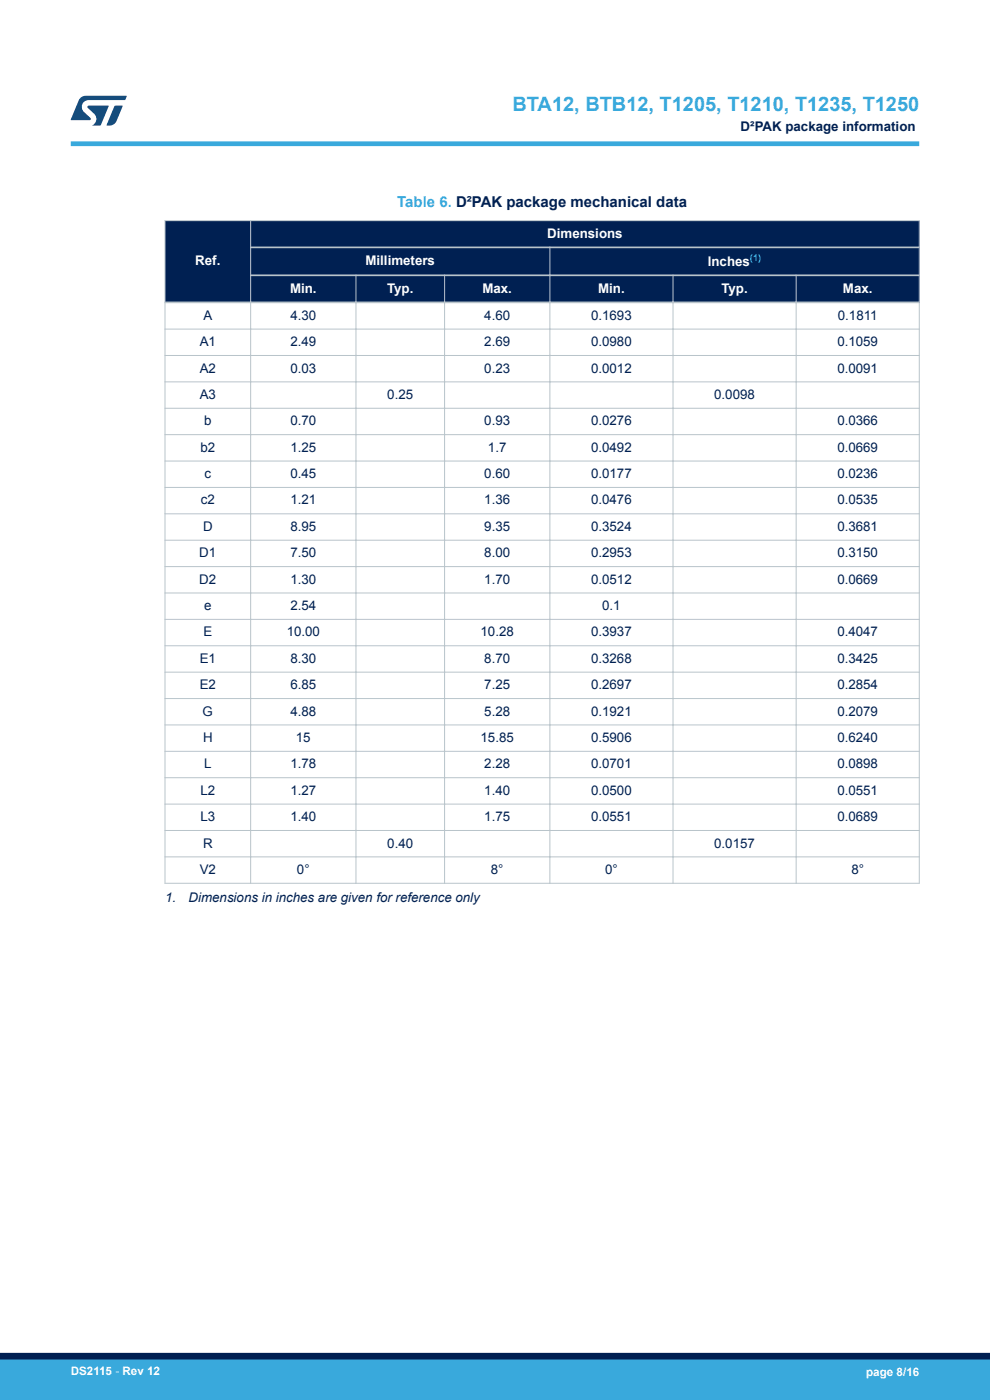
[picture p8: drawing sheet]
<svg xmlns="http://www.w3.org/2000/svg" width="210mm" height="297mm" viewBox="0 0 210 297" stroke-linecap="round" stroke-linejoin="round" font-family="sans-serif">
<g fill="#002052">
<path d="M35 46.8h160v17.3h-160z" fill-rule="evenodd"/>
<path d="M35 46.8h160v5.7h-160z" fill-rule="evenodd"/>
<path d="M35 52.5h160v5.9h-160z" fill-rule="evenodd"/>
<path d="M35 58.4h160v5.7h-160z" fill-rule="evenodd"/>
<path d="M35.1 46.9h18v17.1h-18z" fill-rule="evenodd"/>
</g>
<g fill="none" stroke="#b9c4ca" stroke-width=".21">
<path d="M34.9 46.8h160.2M35 46.7v140.8M53.2 46.7v140.8M75.5 58.2v129.3M94.3 58.2v129.3M116.6 52.3v135.2M142.8 58.2v129.3M168.9 58.2v129.3M195 46.7v140.8M34.9 69.8h160.2M34.9 75.4h160.2M34.9 81h160.2"/>
<path d="M34.9 86.6h160.2M34.9 92.2h160.2M34.9 97.8h160.2M34.9 103.4h160.2M34.9 109h160.2M34.9 114.6h160.2M34.9 120.2h160.2M34.9 125.8h160.2M34.9 131.4h160.2M34.9 137h160.2M34.9 142.6h160.2M34.9 148.2h160.2"/>
<path d="M34.9 153.8h160.2M34.9 159.4h160.2M34.9 165h160.2M34.9 170.6h160.2M34.9 176.2h160.2M34.9 181.8h160.2M34.9 187.4h160.2"/>
</g>
<path d="M53.1 52.5h142M53.1 58.4h142M195.1 64.1h-160.2" fill="none" stroke="#b9c4ca" stroke-width=".35"/>
<path d="M15 30.5h180" fill="none" stroke="#39a9dc" stroke-width="1"/>
<g fill="#005288">
<path d="M17.1 20.7l1.1-.4 8.7 .1-.4 .8h-7.6a1.45 1.45 0 0 0-1.4 .9 1.45 1.45 0 0 0 .2 1.6l1.5 1.3v.4l-4.2 .1 1.7-4.2z"/>
<path d="M24.3 22.4l1.7 .1-1.3 3.2a1.6 1.6 0 0 1-1.5 .9l-.6-.1z"/>
<path d="M18.6 22.5h4.5l-1.8 4.1h-1.7a1.54 1.54 0 0 0 .4-2.4l-1.4-1.3z"/>
</g>
<g fill="#39a9dc">
<path d="M0 288.4h210v8.6h-210z" fill-rule="evenodd"/>
<path d="M-.1 288.4h210.2v4.4h-210.2z" fill-rule="evenodd"/>
</g>
<path d="M0 287.7h210" fill="none" stroke="#002052" stroke-width="1.4"/>
<text font-size="4.2" fill="#39a9dc" x="108.7" y="23.5">BTA12, BTB12, T1205, T1210, T1235, T1250</text>
<text font-size="3.2" fill="#39a9dc" x="84.3" y="43.8">Table 6. D²PAK package mechanical data</text>
<g font-size="2.8" fill="#002052">
<text x="157.1" y="27.9">D²PAK package information</text>
<text x="43.1" y="67.8">A</text>
<text x="61.6" y="67.8">4.30</text>
<text x="102.7" y="67.8">4.60</text>
<text x="125.4" y="67.8">0.1693</text>
<text x="177.7" y="67.8">0.1811</text>
<text x="42.4" y="73.4">A1</text>
<text x="61.6" y="73.4">2.49</text>
<text x="102.7" y="73.4">2.69</text>
<text x="125.4" y="73.4">0.0980</text>
<text x="177.6" y="73.4">0.1059</text>
<text x="42.4" y="79">A2</text>
<text x="61.6" y="79">0.03</text>
<text x="102.7" y="79">0.23</text>
<text x="125.4" y="79">0.0012</text>
<text x="177.6" y="79">0.0091</text>
<text x="42.4" y="84.6">A3</text>
<text x="82.2" y="84.6">0.25</text>
<text x="151.5" y="84.6">0.0098</text>
<text x="42.5" y="95.8">b2</text>
<text x="43.3" y="90.2">b</text>
<text x="61.6" y="90.2">0.70</text>
<text x="61.6" y="95.8">1.25</text>
<text x="102.7" y="90.2">0.93</text>
<text x="103.5" y="95.8">1.7</text>
<text x="125.4" y="90.2">0.0276</text>
<text x="125.4" y="95.8">0.0492</text>
<text x="177.6" y="90.2">0.0366</text>
<text x="177.6" y="95.8">0.0669</text>
<text x="43.4" y="101.4">c</text>
<text x="61.6" y="101.4">0.45</text>
<text x="102.7" y="101.4">0.60</text>
<text x="125.4" y="101.4">0.0177</text>
<text x="177.6" y="101.4">0.0236</text>
<text x="42.6" y="107">c2</text>
<text x="61.6" y="107">1.21</text>
<text x="102.7" y="107">1.36</text>
<text x="125.4" y="107">0.0476</text>
<text x="177.6" y="107">0.0535</text>
<text x="43.1" y="112.6">D</text>
<text x="61.6" y="112.6">8.95</text>
<text x="102.7" y="112.6">9.35</text>
<text x="125.4" y="112.6">0.3524</text>
<text x="177.6" y="112.6">0.3681</text>
<text x="42.3" y="118.2">D1</text>
<text x="61.6" y="118.2">7.50</text>
<text x="102.7" y="118.2">8.00</text>
<text x="125.4" y="118.2">0.2953</text>
<text x="177.6" y="118.2">0.3150</text>
<text x="42.3" y="123.8">D2</text>
<text x="61.6" y="123.8">1.30</text>
<text x="102.7" y="123.8">1.70</text>
<text x="125.4" y="123.8">0.0512</text>
<text x="177.6" y="123.8">0.0669</text>
<text x="43.3" y="129.4">e</text>
<text x="61.6" y="129.4">2.54</text>
<text x="127.7" y="129.4">0.1</text>
<text x="43.1" y="135">E</text>
<text x="60.8" y="135">10.00</text>
<text x="101.9" y="135">10.28</text>
<text x="125.4" y="135">0.3937</text>
<text x="177.6" y="135">0.4047</text>
<text x="42.4" y="140.6">E1</text>
<text x="61.6" y="140.6">8.30</text>
<text x="102.7" y="140.6">8.70</text>
<text x="125.4" y="140.6">0.3268</text>
<text x="177.6" y="140.6">0.3425</text>
<text x="42.4" y="146.2">E2</text>
<text x="61.6" y="146.2">6.85</text>
<text x="102.7" y="146.2">7.25</text>
<text x="125.4" y="146.2">0.2697</text>
<text x="177.6" y="146.2">0.2854</text>
<text x="43" y="151.8">G</text>
<text x="61.6" y="151.8">4.88</text>
<text x="102.7" y="151.8">5.28</text>
<text x="125.4" y="151.8">0.1921</text>
<text x="177.6" y="151.8">0.2079</text>
<text x="43.1" y="157.4">H</text>
<text x="62.8" y="157.4">15</text>
<text x="101.9" y="157.4">15.85</text>
<text x="125.4" y="157.4">0.5906</text>
<text x="177.6" y="157.4">0.6240</text>
<text x="43.3" y="163">L</text>
<text x="61.6" y="163">1.78</text>
<text x="102.7" y="163">2.28</text>
<text x="125.4" y="163">0.0701</text>
<text x="177.6" y="163">0.0898</text>
<text x="42.5" y="168.6">L2</text>
<text x="61.6" y="168.6">1.27</text>
<text x="102.7" y="168.6">1.40</text>
<text x="125.4" y="168.6">0.0500</text>
<text x="177.6" y="168.6">0.0551</text>
<text x="42.5" y="174.2">L3</text>
<text x="43.1" y="179.8">R</text>
<text x="61.6" y="174.2">1.40</text>
<text x="82.2" y="179.8">0.40</text>
<text x="102.7" y="174.2">1.75</text>
<text x="125.4" y="174.2">0.0551</text>
<text x="151.5" y="179.8">0.0157</text>
<text x="177.6" y="174.2">0.0689</text>
<text x="42.4" y="185.4">V2</text>
<text x="63" y="185.4">0°</text>
<text x="104.1" y="185.4">8°</text>
<text x="128.4" y="185.4">0°</text>
<text x="180.6" y="185.4">8°</text>
<text x="35" y="191.4">1.</text>
<text x="40" y="191.4">Dimensions in inches are given for reference only</text>
</g>
<g font-size="2.8" fill="#fff">
<text x="116.1" y="50.4">Dimensions</text>
<text x="41.4" y="56.3">Ref.</text>
<text x="77.5" y="56.3">Millimeters</text>
<text x="150.1" y="56.4">Inches</text>
<text x="61.5" y="62.1">Min.</text>
<text x="82.1" y="62.1">Typ.</text>
<text x="102.3" y="62.1">Max.</text>
<text x="126.9" y="62.1">Min.</text>
<text x="153" y="62.1">Typ.</text>
<text x="178.8" y="62.1">Max.</text>
</g>
<g font-size="2.5" fill="#fff">
<text x="15" y="291.6">DS2115 - Rev 12</text>
<text x="183.7" y="291.9">page 8/16</text>
</g>
<text font-size="2" fill="#39a9dc" x="159.1" y="55.4">(1)</text>
</svg>
